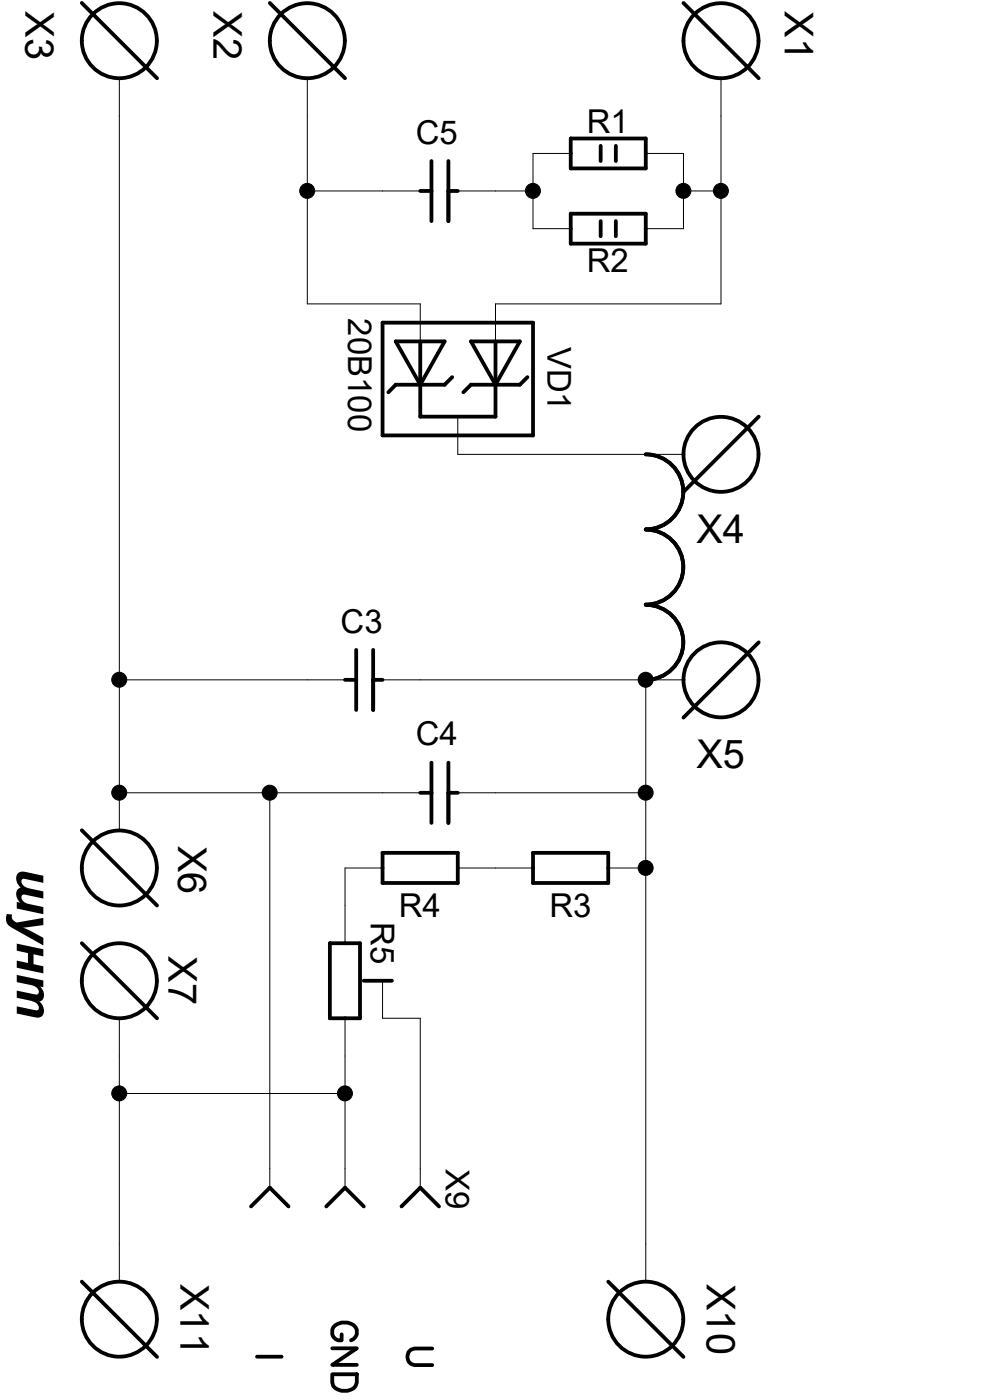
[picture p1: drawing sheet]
<svg xmlns="http://www.w3.org/2000/svg" width="210mm" height="297mm" viewBox="0 0 210 297" stroke-linecap="round" stroke-linejoin="round" font-family="sans-serif">
<g fill="#000" stroke="#000" stroke-width=".21">
<circle cx="65.2" cy="40.5" r="1.59"/>
<circle cx="113.1" cy="40.5" r="1.59"/>
<circle cx="145" cy="40.5" r="1.59"/>
<circle cx="152.9" cy="40.5" r="1.59"/>
<circle cx="25.3" cy="144.2" r="1.59"/>
<circle cx="137" cy="144.2" r="1.59"/>
<circle cx="25.3" cy="168.2" r="1.59"/>
<circle cx="57.2" cy="168.2" r="1.59"/>
<circle cx="137" cy="168.2" r="1.59"/>
<circle cx="137" cy="184.1" r="1.59"/>
<circle cx="25.3" cy="232" r="1.59"/>
<circle cx="73.2" cy="232" r="1.59"/>
</g>
<g fill="none" stroke="#000" stroke-width=".21">
<path d="M25.3 16.6v159.5M65.2 16.6v47.9h24v7.9M153 16.6v47.9h-47.9v7.9M121.1 32.6h-8v15.9h8M137 32.6h8v15.9h-8M65.2 40.5h24M97.1 40.5h16M145 40.5h8M97.1 88.4v8h47.9M25.3 144.2h47.9M81.2 144.2h63.8M137 144.2v127.7"/>
<path d="M25.3 168.2h63.9M57.2 168.2v83.8M97.1 168.2h39.9M81.2 184.1h-8v16M97.1 184.1h16M129 184.1h8M25.3 216v55.9M73.2 216v36M81.2 208.1v7.9h8v36M25.3 232h47.9"/>
</g>
<g fill="none" stroke="#000" stroke-width=".8">
<path d="M17.4 .6l15.9 16M57.2 .6l16 16M145 .6l16 16M91.5 34.2v12.7M95.1 34.2v12.7M121.1 29.4h15.9v6.3h-15.9zM127.4 30.9v3.3M130.6 30.9v3.3M89.2 40.5h2.3M95.1 40.5h2M121.1 45.3h15.9v6.4h-15.9zM127.4 46.9v3.2"/>
<path d="M130.6 46.9v3.2M81.2 68.5h31.9v23.9h-31.9zM83.9 72.4h10.4l-5.1 9.2zM89.2 72.4v16h15.9v-16M99.9 72.4h10.4l-5.2 9.2zM95.9 80l-1.6 1.6h-10.4l-1.5 1.6M111.9 80l-1.6 1.6h-10.4l-1.6 1.6M137 96.4a8 8 0 0 1 7.9 8 8 8 0 0 1-7.9 7.9 8 8 0 0 1 7.9 8 8 8 0 0 1-7.9 8 8 8 0 0 1 7.9 7.9 8 8 0 0 1-7.9 8M161 88.4l-16 16M75.6 137.9v12.7M79.2 137.9v12.7M161 136.3l-16 15.9"/>
<path d="M73.2 144.2h2.4M79.2 144.2h2M17.4 176.1l15.9 16M89.2 168.2h2.3M91.5 161.8v12.8M95.1 161.8v12.8M95.1 168.2h2M81.2 180.9h15.9v6.4h-15.9zM113.1 180.9h15.9v6.4h-15.9zM17.4 200.1l15.9 15.9M70 200.1h6.4v15.9h-6.4zM77.2 208.1h5.9"/>
<path d="M53.3 255.9l3.9-3.9 4 3.9M69.2 255.9l4-3.9 4 3.9M85.2 255.9l4-3.9 3.9 3.9M17.4 271.9l15.9 16M129 271.9l16 16M54.5 287.8h5.2M70.5 286h5.2l-5.2 3.6h5.2M70.5 291.5h5.2v1.8a2.14 2.14 0 0 1-2 1.8 3.2 3.2 0 0 1-3-1.1l-.2-.7zM72.5 283.1v1.3a1.8 1.8 0 0 1-2-1.4 1.8 1.8 0 0 1 1.2-2.2 2.9 2.9 0 0 1 4 1.3 1.9 1.9 0 0 1-1.2 2.3M91.7 286.1h-3.8a1.78 1.78 0 0 0-1.5 1.7 1.78 1.78 0 0 0 1.5 1.8h3.8"/>
<circle cx="25.3" cy="8.6" r="8"/>
<circle cx="65.2" cy="8.6" r="8"/>
<circle cx="152.9" cy="8.6" r="8"/>
<circle cx="152.9" cy="96.4" r="8"/>
<circle cx="152.9" cy="144.2" r="8"/>
<circle cx="25.3" cy="184.2" r="8"/>
<circle cx="25.3" cy="208.1" r="8"/>
<circle cx="25.3" cy="279.9" r="8"/>
<circle cx="137" cy="279.9" r="8"/>
</g>
<text font-size="10.9" x="3.6" y="184.1" transform="rotate(90 3.6 184.1)">шунт</text>
<g font-size="8.4">
<text x="5.4" y="2.4" transform="rotate(90 5.4 2.4)">X3</text>
<text x="45.3" y="2.4" transform="rotate(90 45.3 2.4)">X2</text>
<text x="166.5" y="2.4" transform="rotate(90 166.5 2.4)">X1</text>
<text x="147.8" y="115.1">X4</text>
<text x="147.8" y="163">X5</text>
<text x="37.8" y="179.4" transform="rotate(90 37.8 179.4)">X6</text>
<text x="35.8" y="202.8" transform="rotate(90 35.8 202.8)">X7</text>
<text x="38.3" y="272.4" transform="rotate(90 38.3 272.4)">X11</text>
<text x="149.9" y="272.4" transform="rotate(90 149.9 272.4)">X10</text>
</g>
<g font-size="7">
<text x="124.5" y="28.2">R1</text>
<text x="88.2" y="30.5">C5</text>
<text x="124.5" y="57.7">R2</text>
<text x="73.9" y="67.5" transform="rotate(90 73.9 67.5)">20B100</text>
<text x="116.1" y="73.6" transform="rotate(90 116.1 73.6)">VD1</text>
<text x="72.3" y="134.2">C3</text>
<text x="88.2" y="158.2">C4</text>
<text x="78.7" y="195.6" transform="rotate(90 78.7 195.6)">R5</text>
<text x="84.6" y="194.5">R4</text>
<text x="116.5" y="194.5">R3</text>
<text x="94.6" y="247.9" transform="rotate(90 94.6 247.9)">X9</text>
</g>
</svg>
